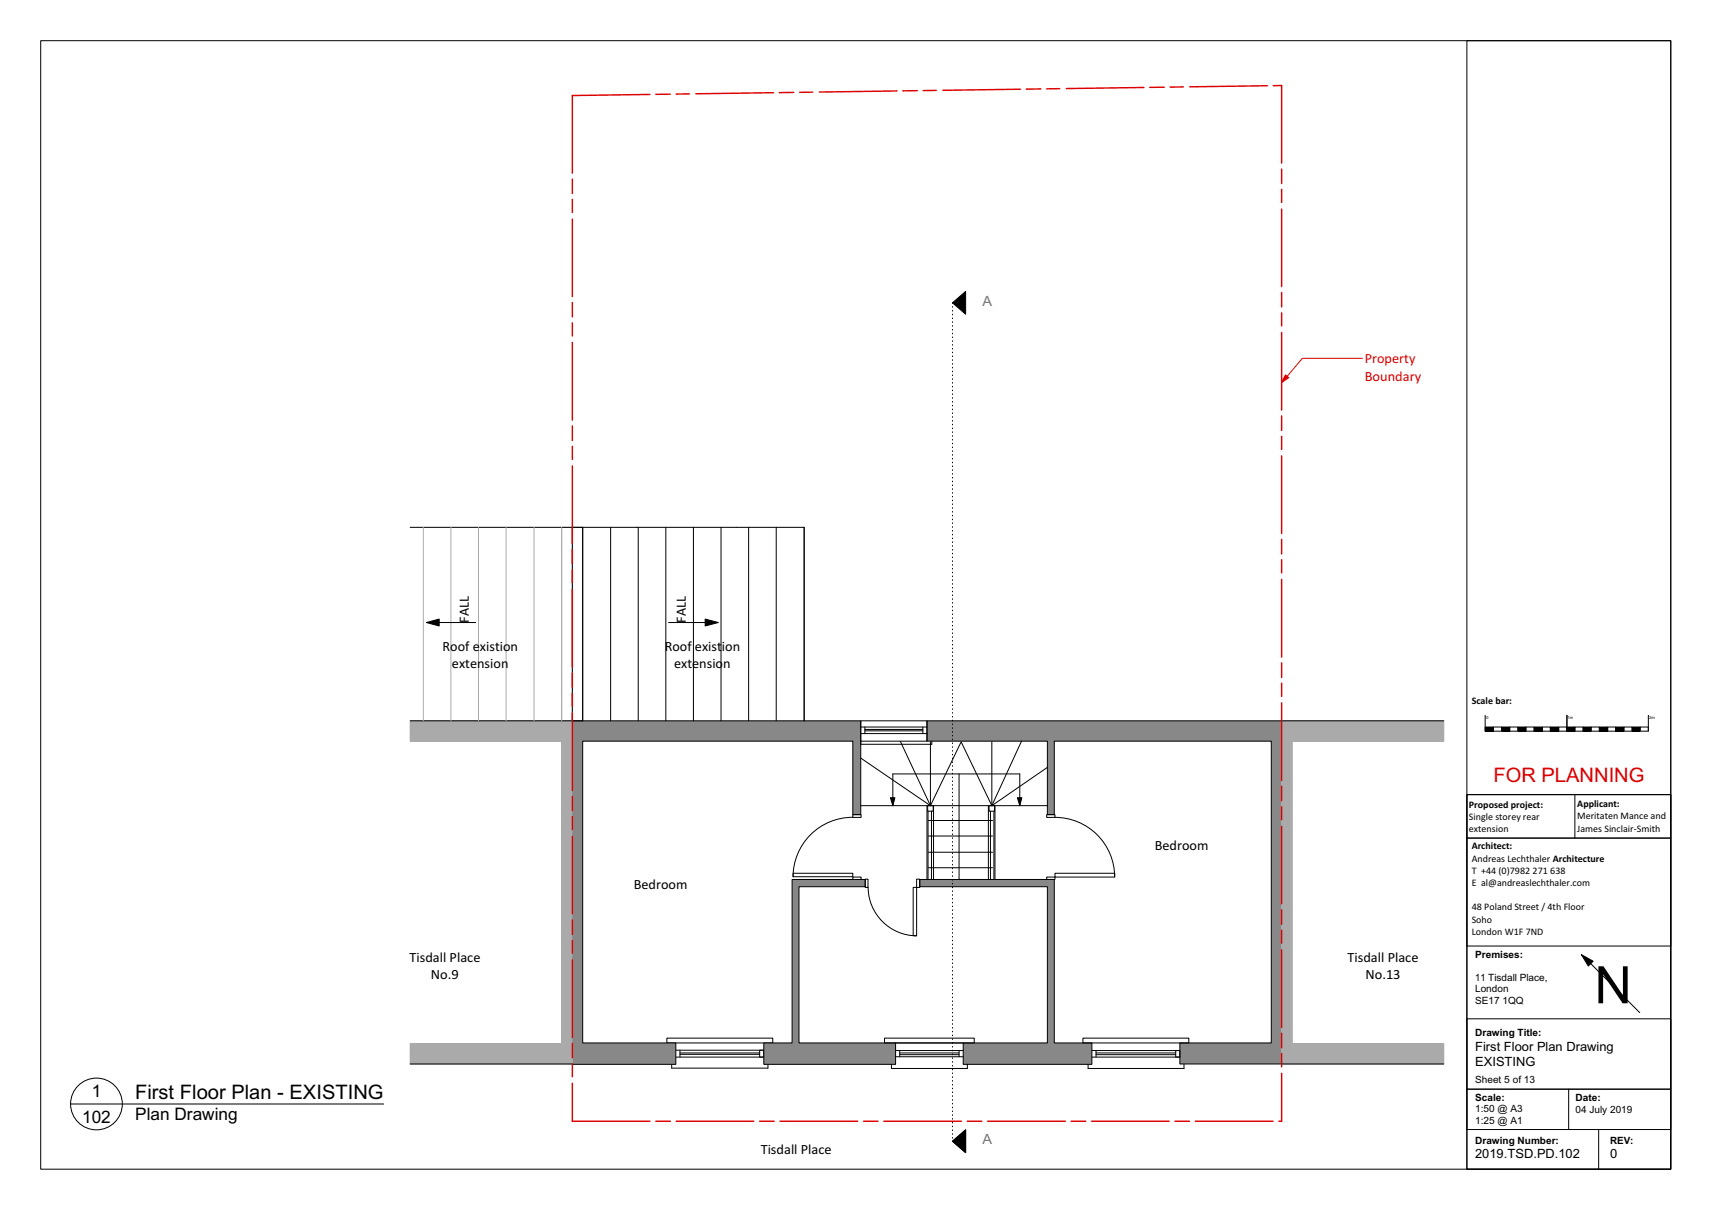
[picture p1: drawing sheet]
<svg xmlns="http://www.w3.org/2000/svg" width="420mm" height="297mm" viewBox="0 0 420 297" stroke-linecap="round" stroke-linejoin="round" font-family="sans-serif">
<path d="M10 10h400v277h-400zM360 195.1h50v91.9h-50zM360 195.1h50v10.6h-50zM386.5 195.1v10.6M360 250.1h50v17.3h-50zM360 267.4h50v9.9h-50zM385 267.4v9.9M392.3 277.3v9.7" fill="none" stroke="#000" stroke-width=".25"/>
<path d="M385.2 231.1h17.3v17.5h-17.3z" fill-rule="evenodd" fill="#fff"/>
<path d="M360 10h50v277h-50zM360 205.7h50v26.5h-50zM163.7 254.8h26v1.2h-26zM165.9 257.8h21.6M165.9 259.5h21.6M166.9 258.5h19.5M166.9 258.8h19.5M166.9 257.8v1.7M186.4 257.8h1.1v1.7h-1.1zM164.8 261.2v1h23.7v-1" fill="none" stroke="#000" stroke-width=".25"/>
<path d="M227.5 177h87v84.2h-24.9v-5.2h22.4v-74.1h-53.3v18.1h-1.7v-18.1h-29.5z" fill-rule="evenodd" fill="#888"/>
<path d="M227.5 177h87v84.2h-24.9v-5.2h22.4v-74.1h-53.3v18.1h-1.7v-18.1h-29.5z" fill="none" stroke="#000" stroke-width=".25"/>
<path d="M140.5 177h70.7v23h-1.9v-18.1h-66.3v74.1h22.9v5.3h-25.4z" fill-rule="evenodd" fill="#888"/>
<path d="M140.5 177h70.7v23h-1.9v-18.1h-66.3v74.1h22.9v5.3h-25.4z" fill="none" stroke="#000" stroke-width=".25"/>
<path d="M194.4 215.9h17.9v1.8h-16.2v38.3h23.7v5.3h-32.3v-5.3h6.9z" fill-rule="evenodd" fill="#888"/>
<path d="M194.4 215.9h17.9v1.8h-16.2v38.3h23.7v5.3h-32.3v-5.3h6.9z" fill="none" stroke="#000" stroke-width=".25"/>
<path d="M225.7 215.9h33v40.1h9.3v5.3h-31.6v-5.3h20.6v-38.3h-31.3z" fill-rule="evenodd" fill="#888"/>
<g fill="none" stroke="#000" stroke-width=".25">
<path d="M140.5 129.5h2.5v47.5h-2.5zM140.5 129.5h56.9v47.5M211.2 177h16.3v4.9h-16.3zM211.2 178.5h16.3M212.3 178.5v1.6M212.3 179.4h14.2M212.3 179.1h14.2M226.5 178.5v1.6M209.3 200h2v.7h-2zM211.2 197.8h45.8M211.2 186.1l17.1 11.7M211.2 180.1h16.3"/>
<path d="M211.2 181.9v.8h17.5v-.8M221 182l7.3 15.8M227.5 197.8v18.1M227.7 197.8h1.3v1.3h-1.3zM227.8 199.1v16.8M228.3 182.1v15.7M228.6 199.1v16.8M229.1 197.8v18.1M235.8 182.3l-7.5 15.5M235.9 182.1l7.5 15.7M242.6 197.8v18.1M242.7 197.8h1.4v1.3h-1.4z"/>
<path d="M243.1 199.1v16.8M243.4 182.1v15.7M243.9 199.1v16.8M244.2 197.8v18.1M250.7 181.9l-7.3 15.9M256.9 200h2v.7h-2zM257 188.4l-13.6 9.4M194.6 214.4h14.7v.8h-14.7zM209.3 200.6a14.6 14.6 0 0 0-14.7 14.7M209.3 215.3h2v.6h-2zM212.3 215.8h.7v2h-.7zM213.1 217.8a12 12 0 0 0 11.9 11.9"/>
<path d="M224.1 217.8h.9v11.9h-.9zM225 215.8h.7v2h-.7zM225.7 215.9h33v40.1h9.3v5.3h-31.6v-5.3h20.6v-38.3h-31.3zM227.8 213h15.8M227.8 209.2h15.8M227.8 205.2h15.8M227.8 201.4h15.8M256.9 215.3h2v.6h-2zM258.9 214.4h14.7v.9h-14.7zM258.9 200.7a14.6 14.6 0 0 1 14.7 14.6M217.1 254.8h22v1.2h-22zM219.8 256h16.6"/>
<path d="M219.8 257.9h16.6M219.8 259.4h16.6M220.8 258.5h14.6M220.8 257.9v1.5M220.8 258.9h14.6M235.4 257.9v1.5M265.8 254.8h26v1.2h-26zM268 257.9h21.6M268 259.5h21.6M269 258.5h19.5M269 258.9h19.5M269 257.9v1.6"/>
<path d="M288.5 257.9h1.1v1.6h-1.1zM218.8 261.3v1h18.6v-1M267 261.3v1h23.6v-1"/>
</g>
<path d="M137.8 129.5h2.7v47.5h-2.7z" fill="none" stroke="#aaa" stroke-width=".25"/>
<path d="M314.5 181.9h2.7v74.1h-2.7z" fill-rule="evenodd" fill="#aaa"/>
<path d="M314.5 181.9h2.7v74.1h-2.7z" fill="none" stroke="#aaa" stroke-width=".25"/>
<path d="M100.7 177h39.8v4.9h-39.8z" fill-rule="evenodd" fill="#aaa"/>
<path d="M100.7 177h39.8v4.9h-39.8z" fill="none" stroke="#aaa" stroke-width=".25"/>
<path d="M100.7 256.2h39.8v5h-39.8z" fill-rule="evenodd" fill="#aaa"/>
<path d="M100.7 256.2h39.8v5h-39.8z" fill="none" stroke="#aaa" stroke-width=".25"/>
<path d="M314.5 177h39.8v4.9h-39.8z" fill-rule="evenodd" fill="#aaa"/>
<path d="M314.5 177h39.8v4.9h-39.8z" fill="none" stroke="#aaa" stroke-width=".25"/>
<path d="M314.5 256.2h39.8v5h-39.8z" fill-rule="evenodd" fill="#aaa"/>
<path d="M314.5 256.2h39.8v5h-39.8z" fill="none" stroke="#aaa" stroke-width=".25"/>
<path d="M137.8 181.9h2.7v74.1h-2.7z" fill-rule="evenodd" fill="#aaa"/>
<path d="M103.9 129.5v47.5M110.7 129.5v47.5M117.4 129.5v47.5M124.2 129.5v47.5M131.1 129.5v47.5M137.8 129.5v47.5M137.8 181.9h2.7v74.1h-2.7z" fill="none" stroke="#aaa" stroke-width=".25"/>
<g fill="none" stroke="#000" stroke-width=".25">
<path d="M233.8 74.3l3.2-2.8v5.6zM100.7 129.5h39.8M143 129.5v47.5M149.9 129.5v47.5M156.6 129.5v47.5M163.4 129.5v47.5M170.2 129.5v47.5M177 129.5v47.5M183.7 129.5v47.5M190.5 129.5v47.5M197.4 129.5v47.5M100.7 177h39.8"/>
<path d="M314.5 177h39.8M218.5 195.8h1.1l-.5 2zM219.1 197.8v-7.8h31.2v7.8M235.4 190v25.9M249.7 195.8h1.1l-.5 2zM17.4 271h76.7M100.7 261.2h39.8M314.5 261.2h39.8M233.8 280.2l3.2-2.8v5.6z"/>
<circle cx="23.7" cy="271" r="6.4"/>
</g>
<path d="M233.8 74.3l3.2-2.8v5.6zM218.5 195.8h1.1l-.5 2zM249.7 195.8h1.1l-.5 2zM233.8 280.2l3.2-2.8v5.6z" fill="#000"/>
<path d="M140.5 275.3h174" fill="none" stroke="#d00" stroke-width=".36" stroke-dasharray="19 1.4 3.6 1.4"/>
<path d="M140.5 23.5v251.8M140.5 23.5l174-2.5M314.5 21v254.3" fill="none" stroke="#d00" stroke-width=".36" stroke-dasharray="19 1.4 3.6 1.4 3.2 1.6"/>
<path d="M233.8 74.3v205.9" fill="none" stroke="#000" stroke-width=".25" stroke-dasharray=".2 .8"/>
<path d="M241.1 277.8h2.4v4h-2.4z" fill-rule="evenodd" fill="#fff"/>
<path d="M388.1 234.4l2.9 1.6-1.2 1.2zM390.4 236.6l12 12" fill="none" stroke="#000" stroke-width=".25"/>
<path d="M388.1 234.4l2.9 1.6-1.2 1.2z" fill="#000"/>
<path d="M315.5 92l.8 .7-1.8 1.2zM334.3 88h-14.7l-4.6 5.4" fill="none" stroke="#d00" stroke-width=".25"/>
<path d="M315.5 92l.8 .7-1.8 1.2z" fill="#d00"/>
<g fill="none" stroke="#000" stroke-width=".25">
<path d="M104.6 152.8l3.2-.8v1.7zM107.8 152.8h9M164.1 152.8h9M173.1 152l3.2 .8-3.2 .9zM364.5 178.5h2v1h-2zM364.5 175.6v3.9M366.5 178.5h2.1v1h-2.1zM368.6 178.5h1.9v1h-1.9zM370.5 178.5h2v1h-2zM372.5 178.5h2v1h-2zM374.5 178.5h2v1h-2zM376.5 178.5h2v1h-2z"/>
<path d="M378.5 178.5h2v1h-2zM380.5 178.5h2v1h-2zM382.5 178.5h2.1v1h-2.1zM384.6 178.5h1.9v1h-1.9zM384.6 175.6v3.9M386.5 178.5h2v1h-2zM388.5 178.5h2v1h-2zM390.5 178.5h2v1h-2zM392.5 178.5h2v1h-2zM394.5 178.5h2v1h-2zM396.5 178.5h2v1h-2zM398.5 178.5h2.1v1h-2.1z"/>
<path d="M400.6 178.5h1.9v1h-1.9zM402.5 178.5h2v1h-2zM404.5 175.6v3.9"/>
</g>
<g fill="#000">
<path d="M104.6 152.8l3.2-.8v1.7zM173.1 152l3.2 .8-3.2 .9z"/>
<path d="M364.5 178.5h2v1h-2z" fill-rule="evenodd"/>
<path d="M368.6 178.5h1.9v1h-1.9z" fill-rule="evenodd"/>
<path d="M372.5 178.5h2v1h-2z" fill-rule="evenodd"/>
<path d="M376.5 178.5h2v1h-2z" fill-rule="evenodd"/>
<path d="M380.5 178.5h2v1h-2z" fill-rule="evenodd"/>
<path d="M384.6 178.5h1.9v1h-1.9z" fill-rule="evenodd"/>
<path d="M388.5 178.5h2v1h-2z" fill-rule="evenodd"/>
<path d="M392.5 178.5h2v1h-2z" fill-rule="evenodd"/>
<path d="M396.5 178.5h2v1h-2z" fill-rule="evenodd"/>
<path d="M400.6 178.5h1.9v1h-1.9z" fill-rule="evenodd"/>
</g>
<text font-size="12.7" x="391.3" y="246.3">N</text>
<text font-size="4.9" fill="#d00" x="366.5" y="192">FOR PLANNING</text>
<text font-size="4.9" x="33.2" y="269.8">First Floor Plan - EXISTING</text>
<g font-size="4.2">
<text x="22.5" y="269.2">1</text>
<text x="20.2" y="275.6">102</text>
<text x="33.2" y="274.8">Plan Drawing</text>
</g>
<g font-size="3.5" fill="#777">
<text x="241.1" y="75.1">A</text>
<text x="241.1" y="280.9">A</text>
</g>
<g font-size="3.5" fill="#d00">
<text x="334.9" y="89.2">Property</text>
<text x="334.9" y="93.5">Boundary</text>
</g>
<g font-size="3.5">
<text x="115.1" y="152.8" transform="rotate(-90 115.1 152.8)">FALL</text>
<text x="168.3" y="152.8" transform="rotate(-90 168.3 152.8)">FALL</text>
<text x="108.6" y="159.9">Roof existion</text>
<text x="163.2" y="159.9">Roof</text>
<text x="170.6" y="159.9">existion</text>
<text x="110.9" y="164.1">extension</text>
<text x="165.4" y="164.1">extension</text>
<text x="283.4" y="208.7">Bedroom</text>
<text x="155.5" y="218.4">Bedroom</text>
<text x="100.5" y="236.1">Tisdall Place</text>
<text x="330.7" y="236.1">Tisdall Place</text>
<text x="105.7" y="240.3">No.9</text>
<text x="335.1" y="240.3">No.13</text>
<text x="186.7" y="283.2">Tisdall Place</text>
</g>
<g font-size="3.1">
<text x="362" y="258.1">First Floor Plan Drawing</text>
<text x="362" y="261.6">EXISTING</text>
<text x="362" y="284.4">2019.TSD.PD.102</text>
<text x="395.1" y="284.4">0</text>
</g>
<g font-size="2.5">
<text x="361.2" y="172.9">Scale bar:</text>
<text x="360.5" y="198.4">Proposed project:</text>
<text x="360.5" y="201.3">Single storey rear</text>
<text x="387.1" y="198.2">Applicant:</text>
<text x="387.1" y="201.2">Meritaten Mance and</text>
<text x="360.5" y="204.3">extension</text>
<text x="361.2" y="208.5">Architect:</text>
<text x="387.1" y="204.2">James Sinclair-Smith</text>
<text x="361.2" y="211.5">Andreas Lechthaler Architecture</text>
<text x="361.2" y="214.5">T +44 (0)7982</text>
<text x="376.1" y="214.5">271</text>
<text x="380.5" y="214.5">638</text>
<text x="361.2" y="217.5">E al@andreaslechthaler.com</text>
<text x="361.2" y="223.4">48 Poland Street / 4th Floor</text>
<text x="361.2" y="226.5">Soho</text>
<text x="361.2" y="229.4">London W1F 7ND</text>
<text x="362" y="235.1">Premises:</text>
<text x="362" y="240.8">11 Tisdall Place,</text>
<text x="362" y="243.6">London</text>
<text x="362" y="246.4">SE17</text>
<text x="368.7" y="246.4">1QQ</text>
<text x="362" y="254.4">Drawing Title:</text>
<text x="362" y="265.9">Sheet 5 of 13</text>
<text x="362" y="270.3">Scale:</text>
<text x="362" y="273">1:50 @ A3</text>
<text x="362" y="275.8">1:25 @ A1</text>
<text x="386.7" y="270.3">Date:</text>
<text x="386.7" y="273.1">04 July 2019</text>
<text x="362" y="280.9">Drawing Number:</text>
<text x="395.1" y="280.9">REV:</text>
</g>
<g font-size="1">
<text x="364.7" y="176.5">0</text>
<text x="384.7" y="176.5">1m</text>
<text x="404.7" y="176.5">2m</text>
</g>
</svg>
